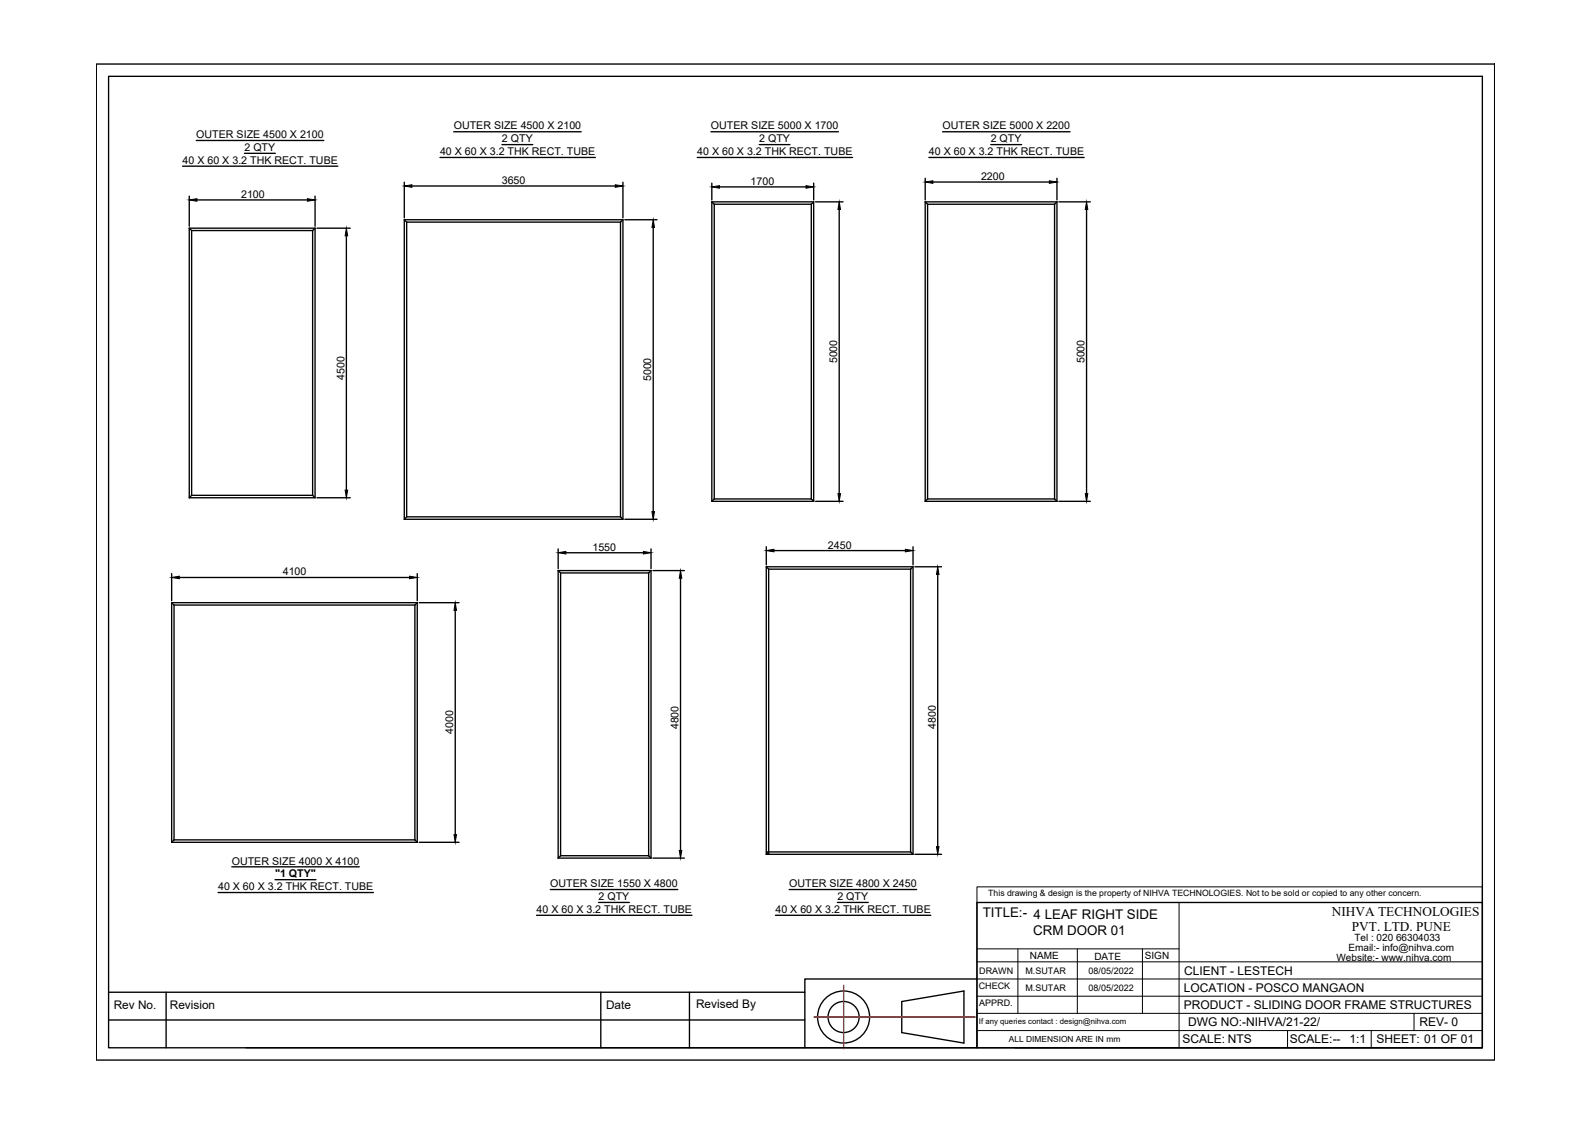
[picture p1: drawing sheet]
<svg xmlns="http://www.w3.org/2000/svg" width="297mm" height="210mm" viewBox="0 0 297 210" stroke-linecap="round" stroke-linejoin="round" font-family="sans-serif">
<!-- layer: 0 -->
<g fill="none" stroke="#000" stroke-width=".25">
<path d="M18 12h261.4v186.1h-261.4zM20.3 14.3h256.8v181.5h-256.8zM34.1 31.1h29.1M35.4 36.7v5.6M36.7 26.3h23.8M36.8 37.4h20.7M45.7 28.7h5.8M58.9 36.7v5.6M75.6 34.1v6.6M77 34.8h38M82.3 29.4h29M84.8 24.6h23.8"/>
<path d="M93.8 27h5.8M116.4 34.1v6.6M130.3 29.4h29.1M132.9 24.6h23.8M133.1 34.2v3.2M133.1 37.7v56M133.1 37.7h19M133.1 37.7l.4 .5M133.5 38.2v55.1M133.5 38.2h18.2M134.5 34.9h16.2M141.9 27h5.8"/>
<path d="M151.7 38.2v55.1M152.1 34.2v3.2M152.1 37.7v56M152.1 37.7l-.4 .5M152.5 37.7h5.1M156.9 39.1v53.2M173 37.7h24.6M173 33.3v4.1M173 37.7v56M173 37.7l.4 .5M173.4 38.2v55.1M173.4 38.2h23.7"/>
<path d="M173.6 29.4h29.1M174.4 34h21.8M176.2 24.6h23.8M185.2 27h5.8M197.1 38.2v55.1M197.6 33.3v4.1M197.6 37.7v56M197.6 37.7l-.5 .5M197.9 37.7h5.9M203.1 39.1v53.2M35.4 42.7v50.3M35.4 42.7h23.5"/>
<path d="M35.4 42.7l.4 .4M35.8 43.1v49.5M35.8 43.1h22.6M58.4 43.1v49.5M58.9 42.7v50.3M58.9 42.7l-.5 .4M59.2 42.7h6.3M64.7 44.1v47.5M75.6 41.1v56M75.6 41.1h40.8M75.6 41.1l.4 .4M76 41.5v55.1"/>
<path d="M76 41.5h40M116 41.5v55.1M116.4 41.1v56M116.4 41.1l-.4 .4M116.8 41.1h6M122.1 42.5v53.1M35.4 93h23.5M35.8 92.6h22.6M35.8 92.6l-.4 .4M58.4 92.6l.5 .4M59.2 93h6.3M75.6 97.1h40.8"/>
<path d="M76 96.6h40M76 96.6l-.4 .5M116 96.6l.4 .5M116.8 97.1h6M133.1 93.7h19M133.5 93.3h18.2M133.5 93.3l-.4 .4M151.7 93.3l.4 .4M152.5 93.7h5.1M173 93.7h24.6M173.4 93.3h23.7M173.4 93.3l-.4 .4"/>
<path d="M197.1 93.3l.5 .4M197.9 93.7h5.9M32.1 107.2v5.1M32.1 112.6v44.8M32.1 112.6h45.9M32.1 112.6l.4 .5M32.5 113.1v43.9M32.5 113.1h45.1M33.5 107.9h43.1M77.6 113.1v43.9M78 107.2v5.1M78 112.6v44.8"/>
<path d="M78 112.6l-.4 .5M78.4 112.6h7.4M85.1 114.1v41.9M104.3 102.6v3.7M104.3 106.6v53.8M104.3 106.6h17.4M104.3 106.6l.5 .5M104.8 107.1v52.8M104.8 107.1h16.5M105.8 103.3h14.5M121.3 107.1v52.8M121.7 102.6v3.7"/>
<path d="M121.7 106.6v53.8M121.7 106.6l-.4 .5M122.1 106.6h5.8M127.2 108.1v50.9M143.2 102.2v3.4M143.2 105.9v53.8M143.2 105.9h27.5M143.2 105.9l.5 .5M143.7 106.4v53.3M143.7 106.4h26.5M144.7 102.9h24.5M170.2 106.4v52.8"/>
<path d="M170.7 102.2v3.4M170.7 105.9v53.8M170.7 105.9l-.5 .5M171 105.9h5M175.3 107.4v50.9M32.1 157.4h45.9M32.5 157h45.1M32.5 157l-.4 .4M77.6 157l.4 .4M78.4 157.4h7.4M104.8 159.9h16.5M104.8 159.9l-.5 .5"/>
<path d="M121.3 159.9l.4 .5M143.2 159.7h27.5M143.2 159.2h27M143.7 159.2l-.5 .5M170.2 159.2l.5 .5M171 159.7h5M40.8 166.8h29M43.3 162h23.9M51.4 164.4h7.7M100.3 171.1h29M102.9 166.3h23.8M104.3 160.4h17.4"/>
<path d="M111.9 168.7h5.7M122.1 160.4h5.8M145 171.1h29M147.5 166.3h23.9M156.5 168.7h5.8M182.6 168.7h94.5v27.1h-94.5zM20.3 190.6h130.2M20.3 185.5h130.2M31.1 185.5v10.3M112.3 185.5v10.3M128.9 185.5v10.3M150.5 195.8h32.1"/>
<path d="M168.6 187.2l11.6-2v9.8l-11.6-2zM182.6 183h-32.1v12.8h-104.5M189.8 195.8h87.3"/>
<circle cx="157.7" cy="190.1" r="4.9"/>
<circle cx="157.7" cy="190.1" r="2.91"/>
</g>
<g fill="#000" stroke="#000" stroke-width=".19">
<path d="M35.4 37.4l1.4-.3v.5zM57.5 37.1l1.4 .3-1.4 .2zM75.6 34.8l1.4-.3v.5zM115 34.5l1.4 .3-1.4 .2zM133.1 34.9l1.4-.2v.5zM150.7 34.7l1.4 .2-1.4 .3zM156.9 37.7l.2 1.4h-.5zM173 34l1.4-.2v.5zM196.2 33.8l1.4 .2-1.4 .3zM203.1 37.7l.2 1.4h-.4zM64.7 42.7l.3 1.4h-.5zM122.1 41.1l.2 1.4h-.4z"/>
<path d="M64.5 91.6h.5l-.3 1.4zM121.9 95.6h.4l-.2 1.5zM156.6 92.3h.5l-.2 1.4zM202.9 92.3h.4l-.2 1.4zM32.1 107.9l1.4-.2v.5zM76.6 107.7l1.4 .2-1.4 .3zM85.1 112.6l.2 1.5h-.4zM104.3 103.3l1.5-.2v.4zM120.3 103.1l1.4 .2-1.4 .2zM127.2 106.6l.3 1.5h-.5zM143.2 102.9l1.5-.2v.4zM169.2 102.7l1.5 .2-1.5 .2z"/>
<path d="M175.3 105.9l.2 1.5h-.4zM84.9 156h.4l-.2 1.4zM127 159h.5l-.3 1.4zM175.1 158.3h.4l-.2 1.4z"/>
</g>
<g fill="none" stroke="#000" stroke-width=".19">
<path d="M182.6 165.8h94.5v2.9h-94.5zM182.6 179.8h94.5M182.6 168.7v27.1M182.6 177.4h37.8M184.2 168.7h92.9M190.3 177.4v12M201.4 177.4v12M213.6 177.4v12M220.4 168.7v27.1M182.6 189.4h94.5M182.6 186.2h94.5M182.6 183h94.5"/>
<path d="M182.6 192.6h94.5M240.7 192.6v3.2M256.3 192.6v3.2M264.3 189.4v3.2"/>
</g>
<g fill="none" stroke="#f00" stroke-width=".25">
<path d="M152.2 190.1h.1M152.4 190.1h.1M152.6 190.1h.3M153 190.1h.1M153.1 190.1h.4M153.6 190.1h.1M153.7 190.1h.4M154.1 190.1h.1M154.3 190.1h.3M154.7 190.1h.1M154.8 190.1h.4M155.3 190.1h.1"/>
<path d="M155.4 190.1h.4M155.8 190.1h.1M156 190.1h.3M156.4 190.1h.1M156.5 190.1h.4M157 190.1h.1M157.1 190.1h.4M157.5 190.1h.1M157.7 190.1h.3M157.7 184.2v.4M157.7 184.7h.1M157.7 184.8v.4"/>
<path d="M157.7 185.2v.1M157.7 185.4v.3M157.7 185.8v.1M157.7 185.9v.4M157.7 186.4h.1M157.7 186.5v.4M157.7 186.9v.1M157.7 187.1v.3M157.7 187.5v.1M157.7 187.6v.4M157.7 188.1h.1M157.7 188.2v.4"/>
<path d="M157.7 188.6v.1M157.7 188.8v.3M157.7 189.2v.1M157.7 189.4v.3M157.7 189.8v.1M157.7 189.9v.4M157.7 190.4h.1M157.7 190.5v.3M157.7 190.9v.1M157.7 191.1v.3M157.7 191.5v.1M157.7 191.6v.4"/>
<path d="M157.7 192.1h.1M157.7 192.2v.4M157.7 192.6v.1M157.7 192.8v.3M157.7 193.2v.1M157.7 193.3v.4M157.7 193.8h.1M157.7 193.9v.4M157.7 194.3v.1M157.7 194.5v.3M157.7 194.9v.1M157.7 195v.4"/>
<path d="M157.7 195.5h.1M157.7 195.6v.4M158.1 190.1h.1M158.2 190.1h.4M158.7 190.1h.1M158.8 190.1h.4M159.2 190.1h.1M159.4 190.1h.3M159.8 190.1h.1M159.9 190.1h.4M160.4 190.1h.1M160.5 190.1h.4"/>
<path d="M161 190.1h.1M161.1 190.1h.3M161.5 190.1h.1M161.7 190.1h.3M162.1 190.1h.1M162.2 190.1h.4M162.7 190.1h.1M162.8 190.1h.4M163.2 190.1h.1M163.4 190.1h.3M163.8 190.1h.1M163.9 190.1h.4"/>
<path d="M164.4 190.1h.1M164.5 190.1h.4M164.9 190.1h.1M165.1 190.1h.3M165.5 190.1h.1M165.6 190.1h.4M166.1 190.1h.1M166.2 190.1h.4M166.6 190.1h.1M166.8 190.1h.3M167.2 190.1h.1M167.3 190.1h.4"/>
<path d="M167.8 190.1h.1M167.9 190.1h.4M168.3 190.1h.1M168.5 190.1h.3M168.9 190.1h.1M169 190.1h.4M169.5 190.1h.1M169.6 190.1h.4M170 190.1h.1M170.2 190.1h.3M170.6 190.1h.1M170.8 190.1h.3"/>
<path d="M171.2 190.1h.1M171.3 190.1h.4M171.8 190.1h.1M171.9 190.1h.4M172.3 190.1h.1M172.5 190.1h.3M172.9 190.1h.1M173 190.1h.4M173.5 190.1h.1M173.6 190.1h.4M174 190.1h.1M174.2 190.1h.3"/>
<path d="M174.6 190.1h.1M174.7 190.1h.4M175.2 190.1h.1M175.3 190.1h.4M175.7 190.1h.1M175.9 190.1h.3M176.3 190.1h.1M176.4 190.1h.4M176.9 190.1h.1M177 190.1h.4M177.4 190.1h.1M177.6 190.1h.3"/>
<path d="M178 190.1h.1M178.1 190.1h.4M178.6 190.1h.1M178.7 190.1h.4M179.1 190.1h.1M179.3 190.1h.3M179.7 190.1h.1M179.9 190.1h.3M180.3 190.1h.1M180.4 190.1h.4M180.9 190.1h.1M181 190.1h.4"/>
<path d="M181.4 190.1h.1M181.6 190.1h.3M182 190.1h.1M182.1 190.1h.2"/>
</g>
<g font-size="2.5">
<text x="183.7" y="171.4">TITLE:- 4 LEAF RIGHT SIDE</text>
<text x="249" y="171.3">NIHVA TECHNOLOGIES</text>
<text x="193.1" y="174.7">CRM DOOR 01</text>
<text x="252.7" y="174.1">PVT. LTD. PUNE</text>
</g>
<g font-size="2.2">
<text x="221.3" y="185.4">LOCATION - POSCO MANGAON</text>
<text x="221.3" y="182.2">CLIENT - LESTECH</text>
<text x="21.3" y="188.6">Rev No.</text>
<text x="31.7" y="188.6">Revision</text>
<text x="113.3" y="188.6">Date</text>
<text x="130.1" y="188.3">Revised By</text>
<text x="221.3" y="188.6">PRODUCT - SLIDING DOOR FRAME STRUCTURES</text>
<text x="222.1" y="191.8">DWG NO:-NIHVA/21-22/</text>
<text x="265.4" y="191.8">REV- 0</text>
<text x="221" y="195">SCALE: NTS</text>
<text x="241.1" y="195">SCALE:--</text>
<text x="252.2" y="195">1:1</text>
<text x="257.3" y="195">SHEET: 01 OF 01</text>
</g>
<g font-size="2">
<text x="36.7" y="25.8">OUTER SIZE 4500 X 2100</text>
<text x="45.7" y="28.2">2 QTY</text>
<text x="82.3" y="29">40 X 60 X 3.2 THK RECT. TUBE</text>
<text x="84.8" y="24.2">OUTER SIZE 4500 X 2100</text>
<text x="93.8" y="26.6">2 QTY</text>
<text x="130.3" y="29">40 X 60 X 3.2 THK RECT. TUBE</text>
<text x="132.9" y="24.2">OUTER SIZE 5000 X 1700</text>
<text x="141.9" y="26.6">2 QTY</text>
<text x="173.6" y="29">40 X 60 X 3.2 THK RECT. TUBE</text>
<text x="176.2" y="24.2">OUTER SIZE 5000 X 2200</text>
<text x="185.2" y="26.6">2 QTY</text>
<text x="34.1" y="30.6">40 X 60 X 3.2 THK RECT. TUBE</text>
<text x="93.8" y="34.4">3650</text>
<text x="140.3" y="34.6">1700</text>
<text x="183.4" y="33.6">2200</text>
<text x="45.1" y="37">2100</text>
<text x="64.4" y="70.9" transform="rotate(-90 64.4 70.9)">4500</text>
<text x="121.7" y="71.3" transform="rotate(-90 121.7 71.3)">5000</text>
<text x="156.5" y="67.9" transform="rotate(-90 156.5 67.9)">5000</text>
<text x="202.7" y="67.9" transform="rotate(-90 202.7 67.9)">5000</text>
<text x="52.9" y="107.6">4100</text>
<text x="110.7" y="102.9">1550</text>
<text x="154.8" y="102.5">2450</text>
<text x="84.7" y="137.2" transform="rotate(-90 84.7 137.2)">4000</text>
<text x="126.8" y="136.3" transform="rotate(-90 126.8 136.3)">4800</text>
<text x="174.9" y="136.2" transform="rotate(-90 174.9 136.2)">4800</text>
<text x="43.3" y="161.6">OUTER SIZE 4000 X 4100</text>
<text x="40.8" y="166.4">40 X 60 X 3.2 THK RECT. TUBE</text>
<text x="51.4" y="164">&quot;1 QTY&quot;</text>
<text x="102.9" y="165.9">OUTER SIZE 1550 X 4800</text>
<text x="147.5" y="165.9">OUTER SIZE 4800 X 2450</text>
<text x="100.3" y="170.7">40 X 60 X 3.2 THK RECT. TUBE</text>
<text x="111.9" y="168.3">2 QTY</text>
<text x="145" y="170.7">40 X 60 X 3.2 THK RECT. TUBE</text>
<text x="156.5" y="168.3">2 QTY</text>
</g>
<g font-size="1.9">
<text x="192.5" y="179.3">NAME</text>
<text x="204.6" y="179.4">DATE</text>
<text x="214" y="179.2">SIGN</text>
<text x="249.8" y="179.6">Website:- www.nihva.com</text>
<text x="252.1" y="177.8">Email:- info@nihva.com</text>
<text x="253.2" y="176">Tel : 020 66304033</text>
</g>
<g font-size="1.7">
<text x="183" y="184.9">CHECK</text>
<text x="183" y="182.1">DRAWN</text>
<text x="191.7" y="185.2">M.SUTAR</text>
<text x="191.7" y="182">M.SUTAR</text>
<text x="203.5" y="182">08/05/2022</text>
<text x="203.5" y="185.2">08/05/2022</text>
<text x="183" y="188.1">APPRD.</text>
</g>
<g font-size="1.6">
<text x="184.7" y="167.6">This drawing &amp; design is the property of NIHVA TECHNOLOGIES. Not to be sold or copied to any other concern.</text>
<text x="188.6" y="194.8">ALL DIMENSION ARE IN mm</text>
</g>
<text font-size="1.5" x="183" y="191.4">If any queries contact : design@nihva.com</text>
</svg>
